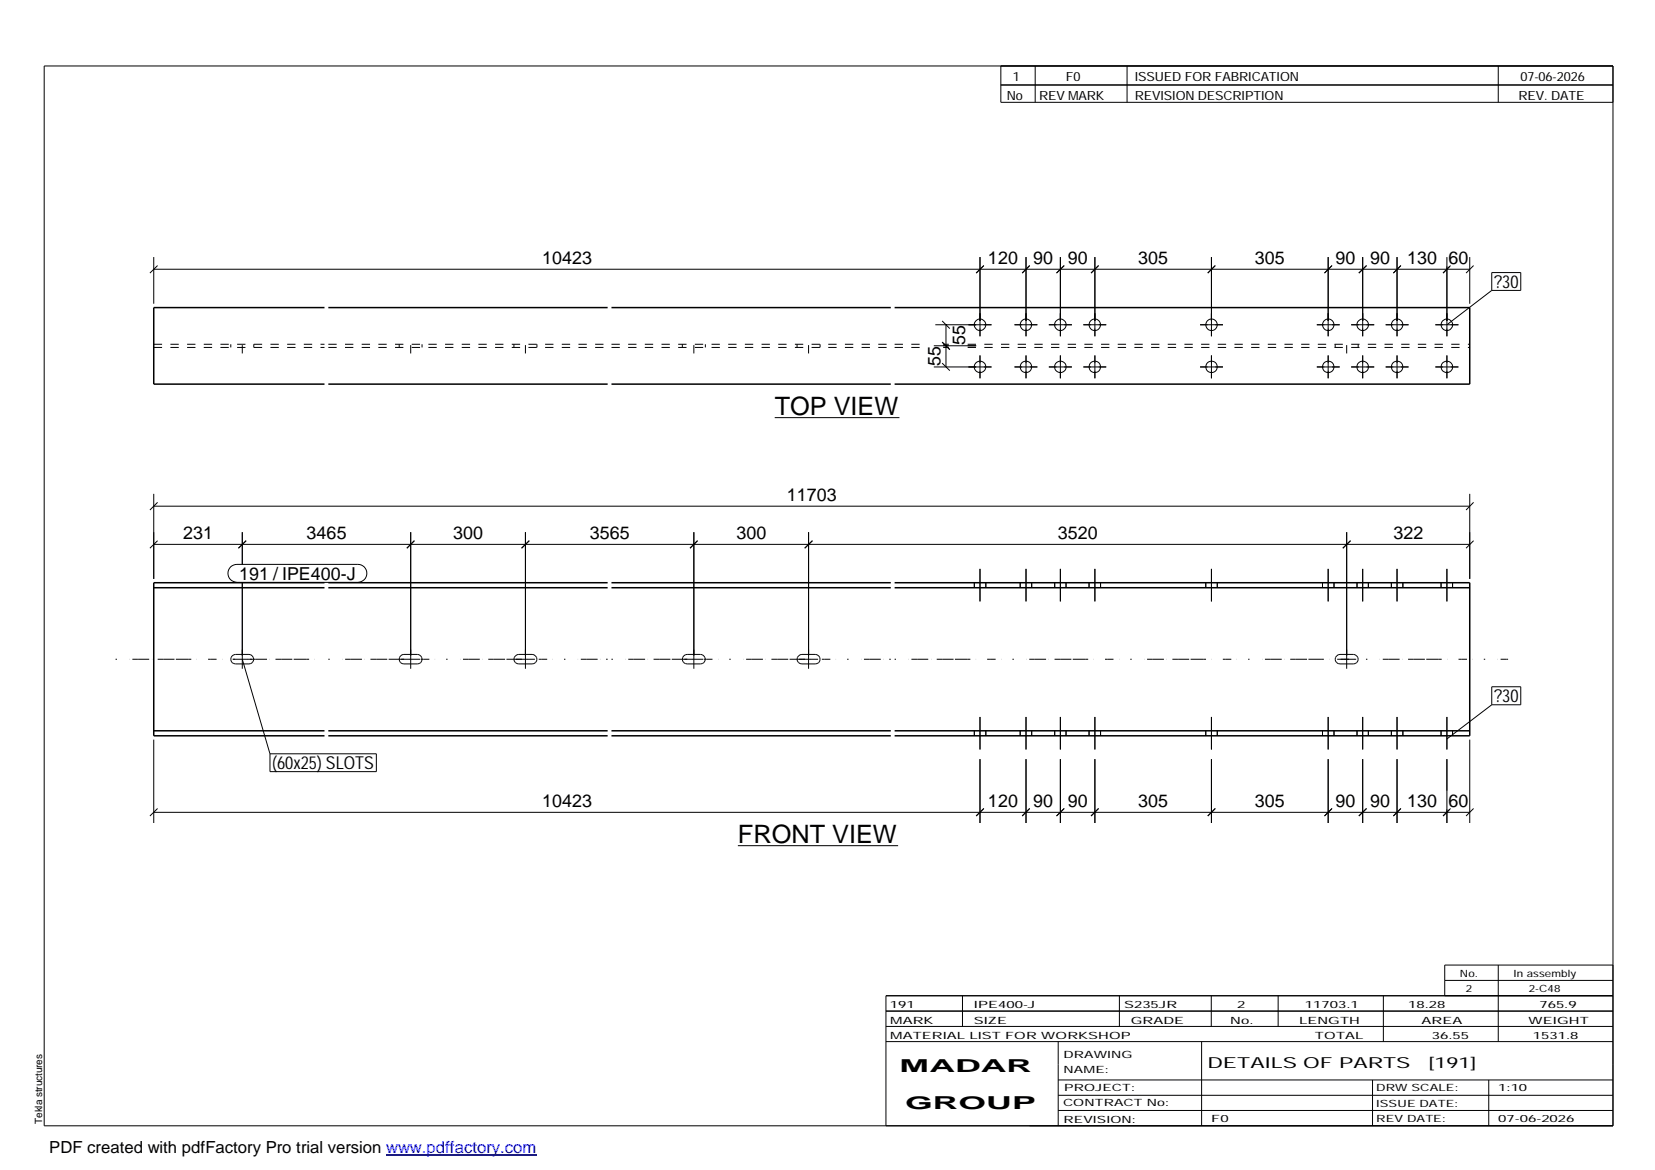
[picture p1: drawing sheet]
<svg xmlns="http://www.w3.org/2000/svg" width="420mm" height="297mm" viewBox="0 0 420 297" stroke-linecap="round" stroke-linejoin="round" font-family="sans-serif">
<g fill="none" stroke="#000" stroke-width=".25">
<path d="M11.2 16.7h398.3v269.1h-398.3zM254.1 16.7v9.3h155.4M262.8 16.7v9.3M286.1 16.7v9.3M380.4 16.7v9.3M254.1 21.6h155.4M39 65.3v11.8M39 68.4h334.1M40 67.4l-1.9 1.9M248.8 65.3v20.1M249.8 67.4l-2 1.9M260.5 65.3v20.1"/>
<path d="M261.4 67.4l-1.9 1.9M269.2 65.3v20.1M270.2 67.4l-2 1.9M278 65.3v20.1M278.9 67.4l-1.9 1.9M307.6 65.3v20.1M308.5 67.4l-1.9 1.9M337.2 65.3v20.1M338.2 67.4l-1.9 1.9M345.9 65.3v20.1M346.9 67.4l-1.9 1.9M354.7 65.3v20.1"/>
<path d="M355.6 67.4l-1.9 1.9M367.3 65.3v20.1M368.3 67.4l-1.9 1.9M373.1 65.3v11.8M374.1 67.4l-1.9 1.9M378.7 69.2h7.4v4.5h-7.4zM378.7 73.7l-11.4 8.8M237.1 93.2h14.6M237.1 87.8h10.7M237.4 82.5h14.3M239.2 92.2l1.9 1.9M239.2 86.9l1.9 1.9"/>
<path d="M239.2 81.5l1.9 1.9M240.2 82.5v10.7M248.8 90.2v5.8M257.6 93.2h5.8M257.6 82.5h5.8M260.5 90.2v5.8M266.3 93.2h5.8M266.3 82.5h5.8M269.2 90.2v5.8M275 93.2h5.8M275 82.5h5.8M278 90.2v5.8"/>
<path d="M304.7 93.2h5.8M304.7 82.5h5.8M307.6 90.2v5.8M334.3 93.2h5.8M334.3 82.5h5.8M337.2 90.2v5.8M343 93.2h5.9M343 82.5h5.9M345.9 90.2v5.8M351.8 93.2h5.8M351.8 82.5h5.8M354.7 90.2v5.8"/>
<path d="M364.4 93.2h5.8M364.4 82.5h5.8M367.3 90.2v5.8M196.7 106h31.6M39 128.5h334.1M39 125.4v21.6M39 138.2h334.1M40 127.5l-1.9 2M40 137.3l-1.9 1.9M61.5 135.1v8.2M62.5 137.3l-2 1.9M104.3 135.1v34.7"/>
<path d="M105.2 137.3l-1.9 1.9M133.4 135.1v34.7M134.4 137.3l-2 1.9M176.1 135.1v34.7M177.1 137.3l-1.9 1.9M205.3 135.1v34.7M206.2 137.3l-1.9 1.9M341.9 135.1v34.7M342.9 137.3l-2 1.9M373.1 125.4v21.6M374.1 127.5l-1.9 2M374.1 137.3l-1.9 1.9"/>
<path d="M58.5 143.9l.8-.4 .9-.2h30.6a2.29 2.29 0 0 1 2.3 2.3 2.29 2.29 0 0 1-2.3 2.3h-30.6a2.31 2.31 0 0 1-2.2-1.5 2.31 2.31 0 0 1 .5-2.5zM61.5 147.9v21.9M247.4 147.9v1.3M248.8 144.4v8.3M250.3 147.9v1.3M259 147.9v1.3M260.5 144.4v8.3M261.9 147.9v1.3M267.8 147.9v1.3M269.2 144.4v8.3M270.6 147.9v1.3M276.5 147.9v1.3"/>
<path d="M278 144.4v8.3M279.4 147.9v1.3M306.1 147.9v1.3M307.6 144.4v8.3M309 147.9v1.3M335.7 147.9v1.3M337.2 144.4v8.3M338.7 147.9v1.3M344.5 147.9v1.3M345.9 144.4v8.3M347.4 147.9v1.3M353.2 147.9v1.3"/>
<path d="M354.7 144.4v8.3M356.2 147.9v1.3M365.8 147.9v1.3M367.3 144.4v8.3M368.8 147.9v1.3M58.9 166.5l.9-.4h3.4a1.21 1.21 0 0 1 1.2 1.3 1.21 1.21 0 0 1-1.2 1.2h-3.4a1.19 1.19 0 0 1-1.1-.8 1.19 1.19 0 0 1 .2-1.3zM59.1 167.4h4.8M61.5 167.4l7 24M101.7 166.5l.8-.4h3.5a1.21 1.21 0 0 1 1.1 1.3 1.21 1.21 0 0 1-1.1 1.2h-3.5a1.19 1.19 0 0 1-1.1-.8 1.19 1.19 0 0 1 .3-1.3zM101.8 167.4h4.9M130.9 166.5l.8-.4h3.4a1.21 1.21 0 0 1 1.2 1.3 1.21 1.21 0 0 1-1.2 1.2h-3.4a1.17 1.17 0 0 1-1.1-.8 1.17 1.17 0 0 1 .3-1.3zM131 167.4h4.8"/>
<path d="M173.6 166.5l.9-.4h3.3a1.21 1.21 0 0 1 1.3 1.3 1.21 1.21 0 0 1-1.3 1.2h-3.3a1.19 1.19 0 0 1-1.2-.8 1.19 1.19 0 0 1 .3-1.3zM173.7 167.4h4.9M202.7 166.5l.9-.4h3.4a1.21 1.21 0 0 1 1.2 1.3 1.21 1.21 0 0 1-1.2 1.2h-3.4a1.17 1.17 0 0 1-1.2-.8 1.17 1.17 0 0 1 .3-1.3zM202.9 167.4h4.8M339.3 166.5l.9-.4h3.4a1.21 1.21 0 0 1 1.2 1.3 1.21 1.21 0 0 1-1.2 1.2h-3.4a1.17 1.17 0 0 1-1.2-.8 1.17 1.17 0 0 1 .3-1.3zM339.5 167.4h4.8M378.7 174.4h7.4v4.5h-7.4zM378.7 178.9l-11.4 8.7M39 187.8v21.1M68.5 191.4h27v4.5h-27zM247.4 185.5v1.3M248.8 182v8.3"/>
<path d="M248.8 192.7v16.2M250.3 185.5v1.3M259 185.5v1.3M260.5 182v8.3M260.5 192.7v16.2M261.9 185.5v1.3M267.8 185.5v1.3M269.2 182v8.3M269.2 192.7v16.2M270.6 185.5v1.3M276.5 185.5v1.3M278 182v8.3"/>
<path d="M278 192.7v16.2M279.4 185.5v1.3M306.1 185.5v1.3M307.6 182v8.3M307.6 192.7v16.2M309 185.5v1.3M335.7 185.5v1.3M337.2 182v8.3M337.2 192.7v16.2M338.7 185.5v1.3M344.5 185.5v1.3M345.9 182v8.3"/>
<path d="M345.9 192.7v16.2M347.4 185.5v1.3M353.2 185.5v1.3M354.7 182v8.3M354.7 192.7v16.2M356.2 185.5v1.3M365.8 185.5v1.3M367.3 182v8.3M367.3 192.7v16.2M368.8 185.5v1.3M373.1 187.8v21.1M39 206.2h334.1"/>
<path d="M40 205.3l-1.9 1.9M187.3 214.7h40.7M249.8 205.3l-2 1.9M261.4 205.3l-1.9 1.9M270.2 205.3l-2 1.9M278.9 205.3l-1.9 1.9M308.5 205.3l-1.9 1.9M338.2 205.3l-1.9 1.9M346.9 205.3l-1.9 1.9M355.6 205.3l-1.9 1.9M368.3 205.3l-1.9 1.9M374.1 205.3l-1.9 1.9"/>
<path d="M224.9 256.7h184.6M244.3 252.8v7.8M284.2 252.8v7.8M307.5 252.8v7.8M324.5 252.8v7.8M351.2 252.8v11.6M366.8 248.9h42.7M380.4 245v19.4M409.5 245h-42.7v7.8M409.5 252.8h-184.6v33M224.9 264.4h184.6M224.9 260.6h184.6"/>
<path d="M268.6 264.4v21.4M268.6 274.2h140.9M268.6 278.1h140.9M305.1 264.4v21.4M348.4 274.2v11.6M378 274.2v11.6M268.6 281.9h140.9"/>
<circle cx="248.8" cy="93.1" r="1.44"/>
<circle cx="248.8" cy="82.5" r="1.44"/>
<circle cx="260.5" cy="93.1" r="1.46"/>
<circle cx="260.5" cy="82.5" r="1.46"/>
<circle cx="269.2" cy="93.1" r="1.44"/>
<circle cx="269.2" cy="82.5" r="1.44"/>
<circle cx="277.9" cy="93.1" r="1.46"/>
<circle cx="277.9" cy="82.5" r="1.46"/>
<circle cx="307.6" cy="93.1" r="1.46"/>
<circle cx="307.6" cy="82.5" r="1.46"/>
<circle cx="337.2" cy="93.1" r="1.46"/>
<circle cx="337.2" cy="82.5" r="1.46"/>
<circle cx="346" cy="93.1" r="1.44"/>
<circle cx="346" cy="82.5" r="1.44"/>
<circle cx="354.7" cy="93.1" r="1.46"/>
<circle cx="354.7" cy="82.5" r="1.46"/>
<circle cx="367.3" cy="93.1" r="1.46"/>
<circle cx="367.3" cy="82.5" r="1.46"/>
</g>
<g fill="none" stroke="#000" stroke-width=".38">
<path d="M82.4 78.1h-43.4v19.4h43.4M83.4 78.1h70.9M155.2 78.1h70.9M227.1 78.1h146v19.4h-146M83.4 97.5h70.9M155.2 97.5h70.9M39 149.2h43.4M82.4 147.9h-43.4v38.9h43.4M83.4 147.9h70.9M83.4 149.2h70.9M155.2 147.9h70.9M155.2 149.2h70.9"/>
<path d="M227.1 147.9h146v38.9h-146M227.1 149.2h146M39 185.5h43.4M83.4 185.5h70.9M83.4 186.8h70.9M155.2 185.5h70.9M155.2 186.8h70.9M227.1 185.5h146"/>
</g>
<path d="M29.3 167.4h53.1M83.4 167.4h70.9M155.2 167.4h70.9M227.1 167.4h155.8" fill="none" stroke="#000" stroke-width=".25" stroke-dasharray=".4 3.2 0 .7 1.4 0 2.8 .7 0 1.4 1.4 0 2.8" stroke-linecap="butt"/>
<g fill="none" stroke="#000" stroke-width=".25" stroke-dasharray="2.1 2.1" stroke-linecap="butt">
<path d="M39 88.2h43.4M39 87.4h43.4M58.6 87.4v.8M61.5 89.7v-3.9M64.4 87.4v.8M83.4 88.2h70.9M83.4 87.4h70.9M101.3 87.4v.8M104.3 89.7v-3.9M107.1 87.4v.8M130.5 87.4v.8M133.4 89.7v-3.9"/>
<path d="M136.3 87.4v.8M155.2 88.2h70.9M155.2 87.4h70.9M173.2 87.4v.8M176.1 89.7v-3.9M179.1 87.4v.8M202.4 87.4v.8M205.3 89.7v-3.9M208.2 87.4v.8M227.1 88.2h7.6M227.1 87.4h7.6M239.4 88.2h1.5"/>
<path d="M239.4 87.4h1.5M245.7 88.2h127.4M245.7 87.4h127.4M339 87.4v.8M341.9 89.7v-3.9M344.8 87.4v.8"/>
</g>
<path d="M98 293.3h38.2" fill="none" stroke="#00f" stroke-width=".3"/>
<g font-size="6.4">
<text x="196.7" y="105.3">TOP VIEW</text>
<text x="187.3" y="214">FRONT VIEW</text>
</g>
<g font-size="4.5">
<text x="137.6" y="67">10423</text>
<text x="250.8" y="67">120</text>
<text x="262.3" y="67">90</text>
<text x="271.1" y="67">90</text>
<text x="289" y="67">305</text>
<text x="318.6" y="67">305</text>
<text x="339" y="67">90</text>
<text x="347.8" y="67">90</text>
<text x="357.2" y="67">130</text>
<text x="367.7" y="67">60</text>
<text x="379.3" y="73.2">?30</text>
<text x="245" y="87.7" transform="rotate(-90 245 87.7)">55</text>
<text x="238.8" y="93" transform="rotate(-90 238.8 93)">55</text>
<text x="199.8" y="127.1">11703</text>
<text x="46.5" y="136.8">231</text>
<text x="77.9" y="136.8">3465</text>
<text x="115" y="136.8">300</text>
<text x="149.7" y="136.8">3565</text>
<text x="186.9" y="136.8">300</text>
<text x="268.5" y="136.8">3520</text>
<text x="353.7" y="136.8">322</text>
<text x="60.7" y="147.3">191 / IPE400-J</text>
<text x="379.3" y="178.3">?30</text>
<text x="69.1" y="195.4">(60x25) SLOTS</text>
<text x="137.6" y="204.8">10423</text>
<text x="250.8" y="204.8">120</text>
<text x="262.3" y="204.8">90</text>
<text x="271.1" y="204.8">90</text>
<text x="289" y="204.8">305</text>
<text x="318.6" y="204.8">305</text>
<text x="339" y="204.8">90</text>
<text x="347.8" y="204.8">90</text>
<text x="357.2" y="204.8">130</text>
<text x="367.7" y="204.8">60</text>
<text x="228.4" y="272.3">MADAR</text>
<text x="229.8" y="281.6">GROUP</text>
</g>
<text font-size="4.2" x="12.5" y="292.7">PDF created with pdfFactory Pro trial version www.pdffactory.com</text>
<g font-size="3.9">
<text x="306.5" y="271.3">DETAILS OF PARTS</text>
<text x="362.7" y="271.3">[191]</text>
</g>
<g font-size="3.2">
<text x="257.1" y="20.5">1</text>
<text x="270.6" y="20.5">F0</text>
<text x="288.1" y="20.5">ISSUED FOR FABRICATION</text>
<text x="386" y="20.5">07-06-2026</text>
<text x="255.6" y="25.5">No</text>
<text x="263.8" y="25.5">REV MARK</text>
<text x="288.1" y="25.5">REVISION DESCRIPTION</text>
<text x="385.5" y="25.5">REV. DATE</text>
</g>
<g font-size="2.5">
<text x="370.6" y="247.9">No.</text>
<text x="372.1" y="251.8">2</text>
<text x="384.3" y="247.9">In assembly</text>
<text x="388.1" y="251.8">2-C48</text>
<text x="225.9" y="255.9">191</text>
<text x="247.3" y="255.9">IPE400-J</text>
<text x="285.4" y="255.9">S235JR</text>
<text x="314.1" y="255.9">2</text>
<text x="331.3" y="255.9">11703.1</text>
<text x="357.5" y="255.9">18.28</text>
<text x="390.8" y="255.9">765.9</text>
<text x="226" y="263.7">MATERIAL LIST FOR WORKSHOP</text>
<text x="226" y="259.9">MARK</text>
<text x="247.2" y="259.9">SIZE</text>
<text x="287.1" y="259.9">GRADE</text>
<text x="312.3" y="259.9">No.</text>
<text x="329.8" y="259.9">LENGTH</text>
<text x="333.8" y="263.7">TOTAL</text>
<text x="360.9" y="259.9">AREA</text>
<text x="363.5" y="263.7">36.55</text>
<text x="388.1" y="259.9">WEIGHT</text>
<text x="389.2" y="263.7">1531.8</text>
<text x="270" y="268.5">DRAWING</text>
<text x="270" y="272.5">NAME:</text>
<text x="269.9" y="280.9">CONTRACT No:</text>
<text x="270.2" y="277">PROJECT:</text>
<text x="349.4" y="277.1">DRW SCALE:</text>
<text x="349.4" y="281">ISSUE DATE:</text>
<text x="380.4" y="277.1">1:10</text>
<text x="10.7" y="285.4" transform="rotate(-90 10.7 285.4)">Tekla structures</text>
<text x="270" y="285">REVISION:</text>
<text x="307.5" y="284.8">F0</text>
<text x="349.4" y="284.8">REV DATE:</text>
<text x="380.4" y="284.8">07-06-2026</text>
</g>
</svg>
